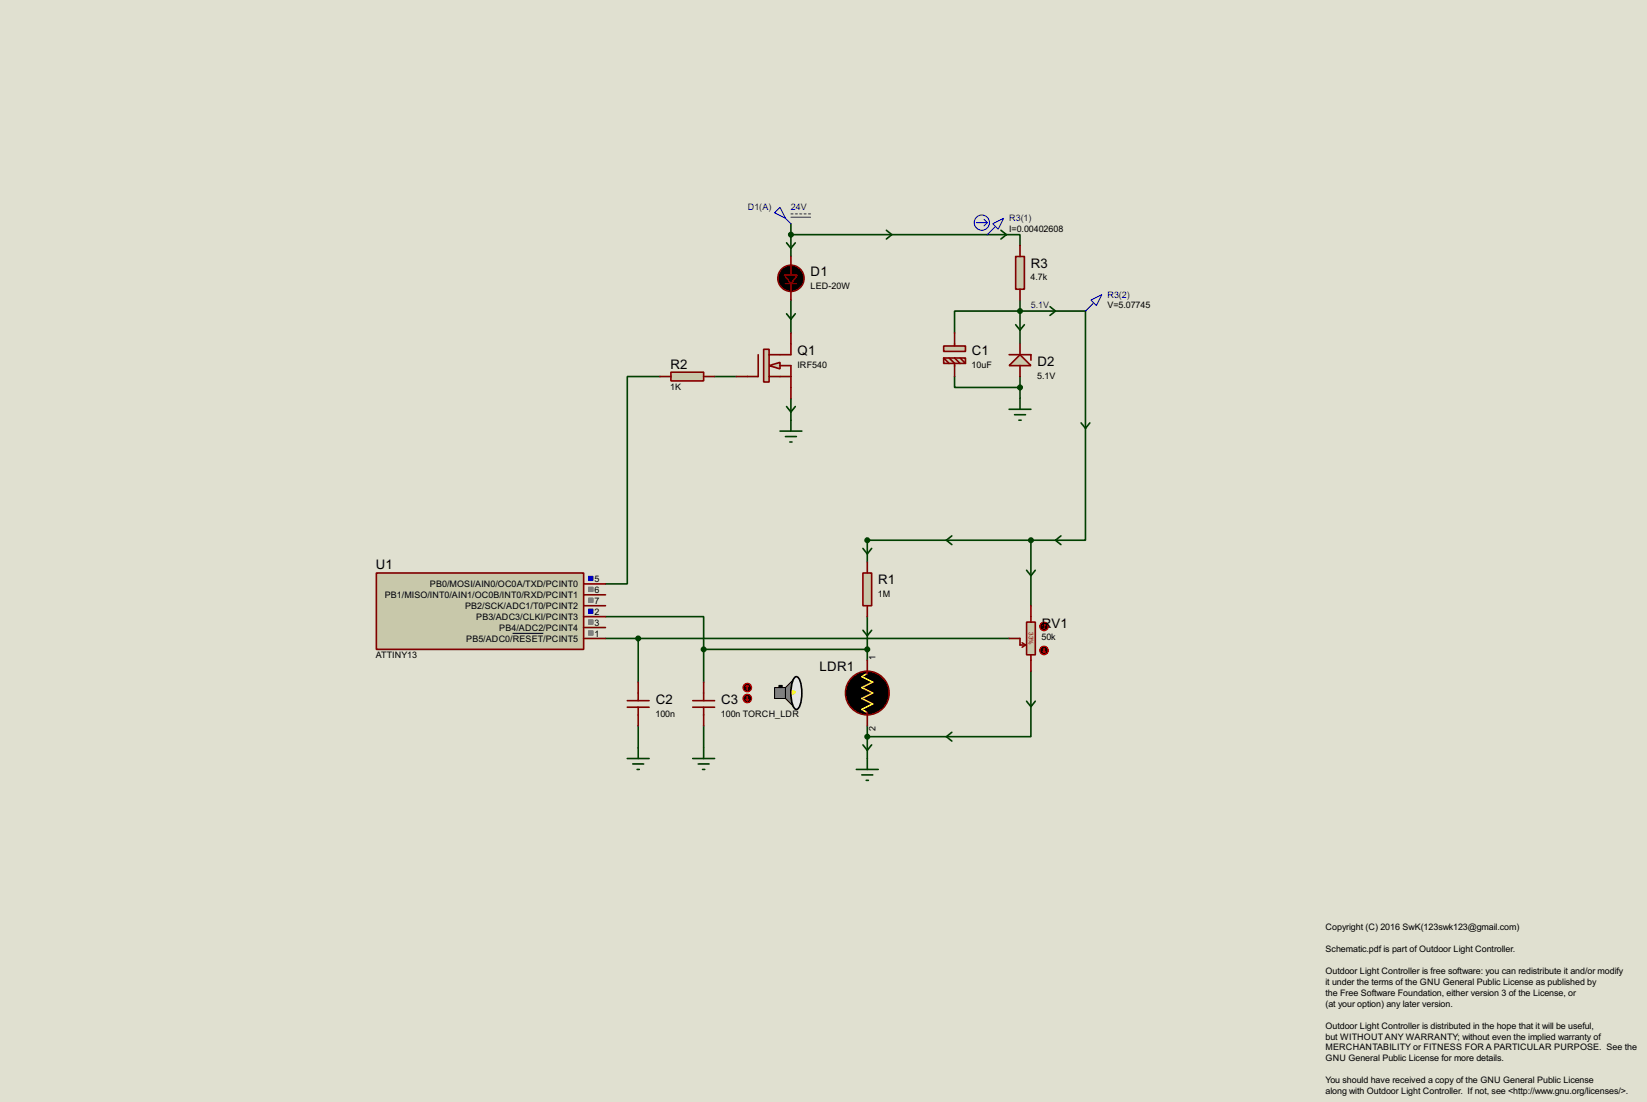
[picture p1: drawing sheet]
<svg xmlns="http://www.w3.org/2000/svg" width="383mm" height="256mm" viewBox="0 0 383 256" stroke-linecap="round" stroke-linejoin="round" font-family="sans-serif">
<path d="M0 0h383.5v256.5h-383.5z" fill="#e0e0d0"/>
<g fill="none" stroke="#004000" stroke-width=".38">
<path d="M183.1 56.5l1 1.3 1.1-1.3M184.1 54.6h53.4v2.5M184.1 52.1v7.6M206.4 53.6l1.2 1-1.2 1M233 53.6l1.3 1-1.3 1M183.1 73l1 1.3 1.1-1.3M184.1 69.8v7.7M222.2 77.5v-5.1h30.5v53.3h-12.7M236.5 75.6l1 1.2 1-1.2M237.5 69.8v10.2M244.5 71.4l1.2 1-1.2 1M153.7 87.6h-7.7v48.3h-5"/>
<path d="M166.4 87.6h5M183.1 94.6l1 1.3 1.1-1.3M184.1 92.7v5.1M222.2 87.6v2.6h15.3M237.5 87.6v5.1M251.7 98.4l1 1.3 1-1.3M200.9 127.6l1 1.3 1-1.3M221.6 124.7l-1.3 1 1.3 1M239 132.7l1 1.3 1-1.3M240 125.7h-38.1v5.1M240 125.7v15.3M247 124.7l-1.3 1 1.3 1"/>
<path d="M141 143.5h22.8v7.6M141 148.6h93.9M148.6 148.6v10.1M163.8 151.1v7.6M163.8 151.1h38.1M200.9 146.7l1 1.3 1-1.3M201.9 143.5v10.2M240 156.2v15.2h-38.1M148.6 168.9v5.1M163.8 168.9v5.1M200.9 173.4l1 1.2 1-1.2M201.9 168.9v7.6"/>
<path d="M221.6 170.4l-1.3 1 1.3 1.1M239 163.2l1 1.3 1-1.3"/>
</g>
<path d="M87.6 133.3h48.3v17.8h-48.3z" fill="#c8c8aa" stroke="#800000" stroke-width=".38"/>
<path d="M135.9 138.4h5.1M135.9 135.9h5.1M135.9 148.6h5.1M135.9 141h5.1M135.9 143.5h5.1M135.9 146h5.1" fill="none" stroke="#800000" stroke-width=".38"/>
<path d="M119.3 147.4h7.2" fill="none" stroke="#000" stroke-width=".23"/>
<g fill="none" stroke="#808080" stroke-width=".23">
<path d="M137 136.7h1M137 136.8h1M137 136.9h1M137 137h1M137 137.1h1M137 137.2h1M137 137.3h1M137 137.4h1M137 137.5h1M137 137.6h1M137 137.7h1M137 139.2h1"/>
<path d="M137 139.3h1M137 139.4h1M137 139.5h1M137 139.6h1M137 139.7h1M137 139.8h1M137 139.9h1M137 140h1M137 146.8h1M137 146.9h1M137 147h1M137 147.1h1"/>
<path d="M137 147.2h1M137 147.3h1M137 147.4h1M137 147.5h1M137 147.6h1M137 147.7h1M137 147.8h1M137 140.1h1M137 140.2h1M137 144.3h1M137 144.4h1M137 144.5h1"/>
<path d="M137 144.6h1M137 144.7h1M137 144.8h1M137 144.9h1M137 145h1M137 145.1h1M137 145.2h1M137 145.3h1"/>
</g>
<g fill="none" stroke="#4040ff" stroke-width=".23">
<path d="M137 134.1h1M137 134.2h1M137 134.3h1M137 134.4h1M137 134.5h1M137 134.6h1M137 134.7h1M137 134.8h1M137 134.9h1M137 135h1M137 135.1h1M137 141.7h1"/>
<path d="M137 141.8h1M137 141.9h1M137 142h1M137 142.1h1M137 142.2h1M137 142.3h1M137 142.4h1M137 142.5h1M137 142.6h1M137 142.7h1"/>
</g>
<circle cx="201.9" cy="161.3" r="5.1" fill="#000" stroke="#800000" stroke-width=".38"/>
<g fill="#808080" stroke="#000" stroke-width=".23">
<path d="M180.3 160h2.6v2.6h-2.6z" fill-rule="evenodd"/>
<path d="M185.1 157.6a7.2 7.2 0 0 0-.7 6.1 1.63 1.63 0 0 0 1 1.4l-2.5-2.5v-2.6l2.5-2.5z" fill-rule="evenodd"/>
</g>
<path d="M185.1 157.6l.3-.1a1.56 1.56 0 0 1 1 1.4 9 9 0 0 1-.4 5.8l-.6 .4a3.1 3.1 0 0 1-1.2-2.9l.1-2.6a3.3 3.3 0 0 1 .8-2z" fill-rule="evenodd" fill="#e6e6e6" stroke="#000" stroke-width=".38"/>
<path d="M184.4 160.8l.8 .2a.67 .67 0 0 1-.8 .5z" fill-rule="evenodd" fill="#ff0" stroke="#ff0" stroke-width=".23"/>
<path d="M181.4 159.5h.7v.5h-.7z" fill="#000" stroke="#000" stroke-width=".23"/>
<path d="M201.9 156.7l-1.2 .8 2.5 1.2-2.5 1.3 2.5 1.3-2.5 1.3 2.5 1.2-2.5 1.3 1.2 .8" fill="none" stroke="#f8c003" stroke-width=".38"/>
<path d="M201.9 153.7v3M201.9 165.9v3" fill="none" stroke="#800000" stroke-width=".38"/>
<circle cx="174" cy="160" r="1.02" fill="#400000" stroke="#f00" stroke-width=".23"/>
<path d="M174 159.5l-.3 .3M174 159.5l.2 .3M174 159.5v1" fill="none" stroke="#f00" stroke-width=".23"/>
<circle cx="174" cy="162.6" r="1.02" fill="#400000" stroke="#f00" stroke-width=".23"/>
<path d="M173.7 162.8l.3 .3M174 162.1v1M174.2 162.8l-.2 .3" fill="none" stroke="#f00" stroke-width=".23"/>
<path d="M200.9 133.3h2v7.7h-2z" fill="#c8c8aa" stroke="#800000" stroke-width=".38"/>
<path d="M201.9 130.8v2.5M201.9 141v2.5" fill="none" stroke="#800000" stroke-width=".38"/>
<path d="M199.4 179.1h5.1M201.9 176.5v2.6M200.7 180.3h2.5M201.7 181.6h.5" fill="none" stroke="#004000" stroke-width=".38"/>
<path d="M239 144.8h2v7.6h-2z" fill="#c8c8aa" stroke="#800000" stroke-width=".38"/>
<path d="M234.9 148.6h2.6v1.5h1.3M238 149.6l.8 .5M238.8 150.1l-.8 .5M240 141v3.8M240 152.4v3.8" fill="none" stroke="#800000" stroke-width=".38"/>
<circle cx="243.1" cy="145.8" r="1.02" fill="#400000" stroke="#f00" stroke-width=".23"/>
<path d="M243.1 145.3l.2 .2M243.1 145.3l-.3 .2M243.1 145.3v1" fill="none" stroke="#f00" stroke-width=".23"/>
<circle cx="243.1" cy="151.4" r="1.02" fill="#400000" stroke="#f00" stroke-width=".23"/>
<path d="M242.8 151.6l.3 .3M243.1 150.9v1M243.3 151.6l-.2 .3" fill="none" stroke="#f00" stroke-width=".23"/>
<g fill="#004000" stroke="#004000" stroke-width=".38">
<circle cx="201.9" cy="171.4" r=".51"/>
<circle cx="201.9" cy="125.7" r=".51"/>
</g>
<path d="M179.1 85.1l2.5-.8v1.6z" fill="#c8c8aa" stroke="#800000" stroke-width=".38"/>
<path d="M177.8 81.3h1.3v7.6h-1.3z" fill="#c8c8aa" stroke="#800000" stroke-width=".38"/>
<path d="M184.1 77.5v5h-5M176.5 82.5v5.1h-5.1M179.1 87.6h5M181.6 85.1h2.5v7.6" fill="none" stroke="#800000" stroke-width=".38"/>
<path d="M184.1 97.8v2.5M181.6 100.3h5.1M182.9 101.6h2.5M183.9 102.9h.5" fill="none" stroke="#004000" stroke-width=".38"/>
<path d="M156.2 86.6h7.6v2h-7.6z" fill="#c8c8aa" stroke="#800000" stroke-width=".38"/>
<path d="M184.1 59.7v4.3M182.9 66h2.5M184.1 66v3.8M153.7 87.6h2.5M163.8 87.6h2.6" fill="none" stroke="#800000" stroke-width=".38"/>
<g fill="#000" stroke="#800000" stroke-width=".38">
<path d="M182.6 64h3.1l-1.6 2z"/>
<circle cx="184.1" cy="64.8" r="3"/>
</g>
<path d="M183.1 64.8h2.1M183.6 64.3h1.1v1h-1.1zM184.1 63.8v2" fill="none" stroke="#000040" stroke-width=".23"/>
<path d="M180.3 49.5l1.3-1.2 1.3 2.5zM182.9 50.8l1.2 1.3M184.1 49.8h.6M184.1 50.5h4.6M185.2 49.8h.5M186.2 49.8h.5M187.2 49.8h.5M188.2 49.8h.5" fill="none" stroke="#0000c0" stroke-width=".23"/>
<path d="M237.5 82.5l2.5 2.6h-5.1z" fill="#c8c8aa" stroke="#800000" stroke-width=".38"/>
<path d="M234.9 82.5h5.1v1.3M237.5 80v2.5M237.5 85.1v2.5" fill="none" stroke="#800000" stroke-width=".38"/>
<path d="M234.9 95.2h5.1M236.2 96.5h2.6M237.2 97.8h.5M237.5 92.7v2.5" fill="none" stroke="#004000" stroke-width=".38"/>
<path d="M236.5 59.7h2v7.6h-2z" fill="#c8c8aa" stroke="#800000" stroke-width=".38"/>
<path d="M237.5 57.1v2.6M237.5 67.3v2.5" fill="none" stroke="#800000" stroke-width=".38"/>
<g fill="#004000" stroke="#004000" stroke-width=".38">
<circle cx="184.1" cy="54.6" r=".51"/>
<circle cx="237.5" cy="72.4" r=".51"/>
</g>
<g fill="#c8c8aa" stroke="#800000" stroke-width=".38">
<path d="M219.7 80.5h5.1v1.3h-5.1z"/>
<path d="M219.7 83.3h5.1v1.3h-5.1z"/>
</g>
<g fill="none" stroke="#800000" stroke-width=".38">
<path d="M222.2 77.5v3M219.7 83.3l1.3 1.3M221 83.3l1.2 1.3v3M222.2 83.3l1.3 1.3M223.5 83.3l1.3 1.3M148.6 158.7v4.4M163.8 158.7v4.4M146 164.6h5.1M146 163.1h5.1M148.6 164.6v4.3M161.3 164.6h5.1M161.3 163.1h5.1"/>
<path d="M163.8 164.6v4.3"/>
</g>
<g fill="#004000" stroke="#004000" stroke-width=".38">
<circle cx="237.5" cy="90.2" r=".51"/>
<circle cx="201.9" cy="151.1" r=".51"/>
<circle cx="240" cy="125.7" r=".51"/>
<circle cx="148.6" cy="148.6" r=".51"/>
<circle cx="163.8" cy="151.1" r=".51"/>
</g>
<g fill="none" stroke="#0000c0" stroke-width=".23">
<path d="M227.3 51.8h2.6M229.1 51.1l.8 .7M229.9 51.8l-.8 .8M231.1 52.1l2.6-1.3-1.3 2.5zM231.6 52.8l-1.7 1.8M254 69.8l2.5-1.2-1.2 2.5zM254.5 70.6l-1.8 1.8"/>
<circle cx="228.6" cy="51.8" r="1.78"/>
</g>
<path d="M146 176.5h5.1M147.3 177.8h2.6M148.3 179.1h.5M148.6 174v2.5M161.3 176.5h5.1M162.6 177.8h2.5M163.6 179.1h.5M163.8 174v2.5" fill="none" stroke="#004000" stroke-width=".38"/>
<g font-size="3.4">
<text x="188.7" y="64.3">D1</text>
<text x="240" y="62.3">R3</text>
<text x="185.7" y="82.6">Q1</text>
<text x="226.3" y="82.6">C1</text>
<text x="156.1" y="85.8">R2</text>
<text x="241.5" y="85.1">D2</text>
<text x="87.5" y="132.5">U1</text>
<text x="204.4" y="135.9">R1</text>
<text x="242.5" y="146.1">RV1</text>
<text x="190.8" y="156.2">LDR1</text>
<text x="152.7" y="163.8">C2</text>
<text x="167.9" y="163.8">C3</text>
</g>
<g font-size="2.3" fill="#0000c0">
<text x="174.1" y="49">D1(A)</text>
<text x="184.1" y="48.9">24V</text>
<text x="235" y="51.5">R3(1)</text>
<text x="240" y="71.8">5.1V</text>
<text x="257.8" y="69.3">R3(2)</text>
</g>
<g font-size="2.3">
<text x="235" y="54">I=0.00402608</text>
<text x="239.9" y="65.2">4.7k</text>
<text x="188.7" y="67.3">LED-20W</text>
<text x="257.8" y="71.8">V=5.07745</text>
<text x="185.7" y="85.6">IRF540</text>
<text x="226.2" y="85.6">10uF</text>
<text x="241.5" y="88.1">5.1V</text>
<text x="156" y="90.8">1K</text>
<text x="100.1" y="136.6">PB0/MOSI/AIN0/OC0A/TXD/PCINT0</text>
<text x="138.4" y="135.5">5</text>
<text x="89.6" y="139.1">PB1/MISO/INT0/AIN1/OC0B/INT0/RXD/PCINT1</text>
<text x="108.3" y="141.7">PB2/SCK/ADC1/T0/PCINT2</text>
<text x="138.4" y="138">6</text>
<text x="138.4" y="140.6">7</text>
<text x="138.4" y="143.1">2</text>
<text x="204.4" y="138.9">1M</text>
<text x="108.5" y="149.3">PB5/ADC0/RESET/PCINT5</text>
<text x="110.9" y="144.2">PB3/ADC3/CLKI/PCINT3</text>
<text x="116.2" y="146.8">PB4/ADC2/PCINT4</text>
<text x="138.4" y="148.2">1</text>
<text x="138.4" y="145.7">3</text>
<text x="242.5" y="149">50k</text>
<text x="87.5" y="153.2">ATTINY13</text>
<text x="203.8" y="153.7" transform="rotate(-90 203.8 153.7)">1</text>
<text x="152.6" y="166.8">100n</text>
<text x="167.9" y="166.8">100n TORCH_LDR</text>
<text x="203.8" y="170.1" transform="rotate(-90 203.8 170.1)">2</text>
<text x="308.6" y="216.5">Copyright (C) 2016 SwK(123swk123@gmail.com)</text>
<text x="308.6" y="221.6">Schematic.pdf is part of Outdoor Light Controller.</text>
<text x="308.6" y="226.7">Outdoor Light Controller is free software: you can redistribute it and/or modify</text>
<text x="308.6" y="229.2">it under the terms of the GNU General Public License as published by</text>
<text x="308.6" y="231.8">the Free Software Foundation, either version 3 of the License, or</text>
<text x="308.6" y="234.3">(at your option) any later version.</text>
<text x="308.6" y="239.4">Outdoor Light Controller is distributed in the hope that it will be useful,</text>
<text x="308.6" y="241.9">but WITHOUTANY WARRANTY; without even the implied warranty of</text>
<text x="308.6" y="244.5">MERCHANTABILITY or FITNESS FOR A PARTICULAR PURPOSE. See the</text>
<text x="308.6" y="247">GNU General Public License for more details.</text>
<text x="308.6" y="254.6">along with Outdoor Light Controller. If not, see &lt;http://www.gnu.org/licenses/&gt;.</text>
<text x="308.6" y="252.1">You should have received a copy of the GNU General Public License</text>
</g>
<text font-size="1.7" fill="#c00000" x="239.5" y="147.2" transform="rotate(90 239.5 147.2)">33%</text>
</svg>
